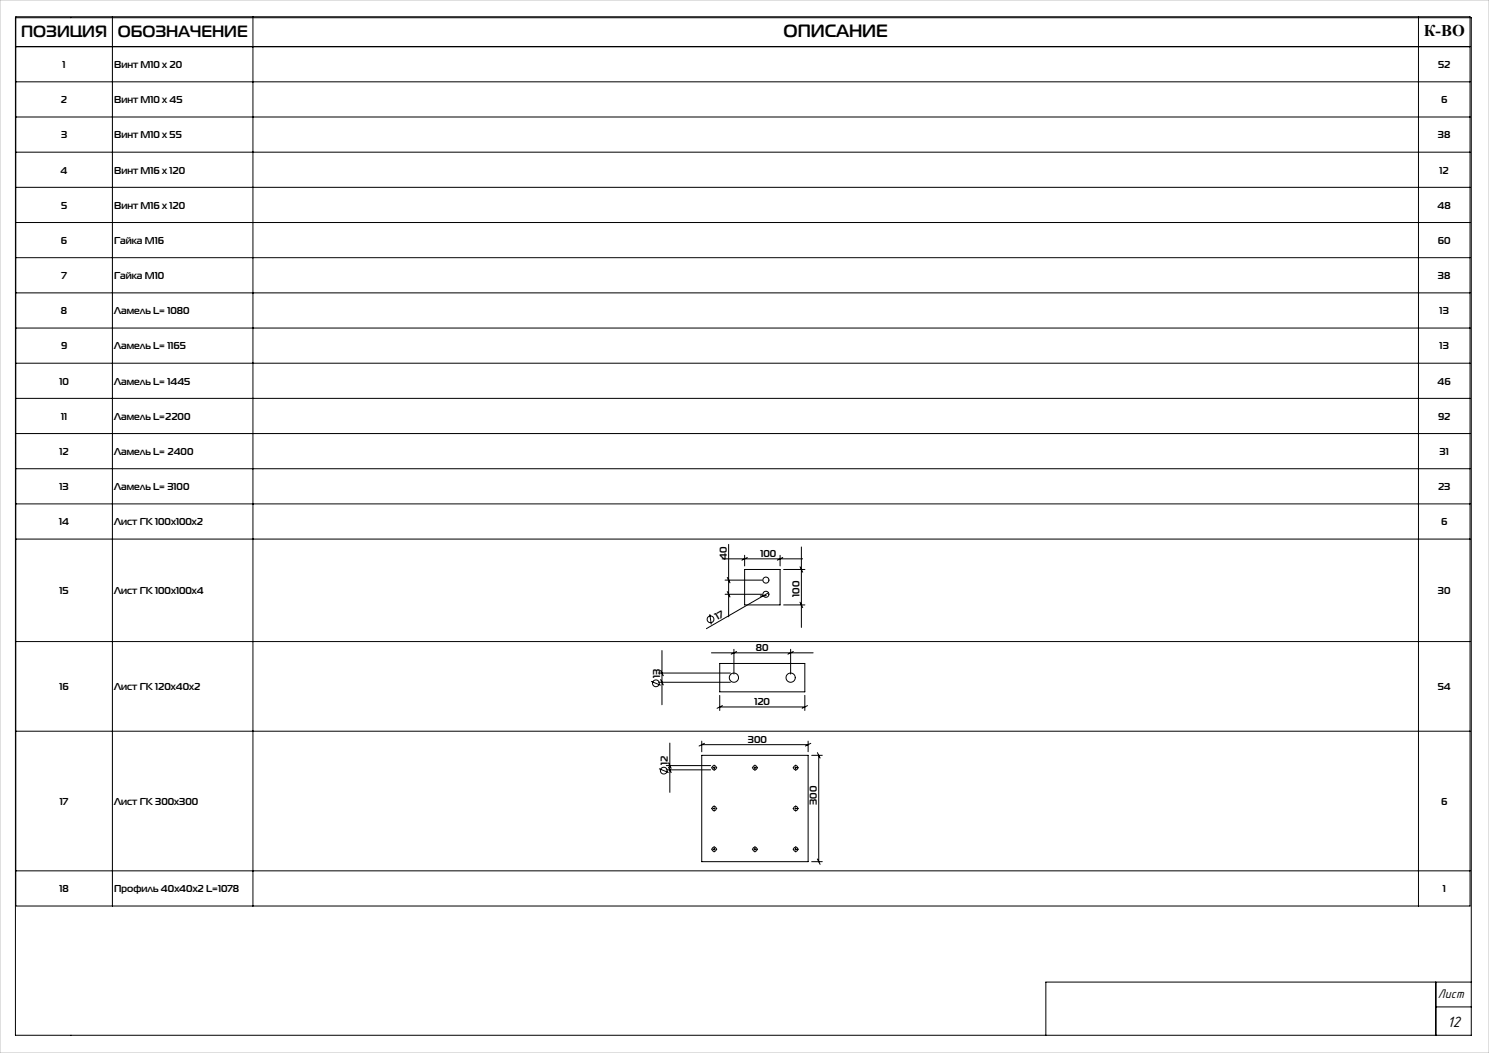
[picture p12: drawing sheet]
<svg xmlns="http://www.w3.org/2000/svg" width="420mm" height="297mm" viewBox="0 0 420 297" stroke-linecap="round" stroke-linejoin="round" font-family="sans-serif">
<g fill="none" stroke="#000" stroke-width=".28">
<path d="M4.4 5h410.6v287h-410.6zM4.5 4.7h410.2v250.8h-410.2zM4.5 13.2h410.2M31.7 4.7v250.8M71.3 4.7v250.8M400.1 4.7v250.8M4.5 23.1h410.2M4.5 33h410.2M4.5 42.9h410.2M4.5 52.8h410.2M4.5 62.8h410.2M4.5 72.7h410.2"/>
<path d="M4.5 82.6h410.2M4.5 92.5h410.2M4.5 102.4h410.2M4.5 112.4h410.2M4.5 122.3h410.2M4.5 132.2h410.2M4.5 142.1h410.2M4.5 152h410.2M203.7 157.6h22.7M205.5 153.5v20.5M210 156.6v3M210.8 157.2l-1.5 .8"/>
<path d="M220 156.6v3M220.8 157.2l-1.5 .8M225.7 159.9l.7 1.5M226 154.3v22.7M200.2 173.2l.4 2.9M204.5 163.6h10.5M204.5 167.6h10.5M205.1 162.9l.8 1.5M205.1 166.9l.8 1.5M210 160.6h10v10h-10zM216.2 168l-1.7 .1M216.8 167.2l-17.5 10.1"/>
<path d="M221 160.6h6M221 170.6h6M225.7 169.9l.7 1.5M4.5 181h410.2M183.7 192.2l2.7 1.1M185.7 189.8h20.3M185.7 192.4h20.3M186.3 189.1l.8 1.5M186.3 191.7l.8 1.5M186.7 183.5v15.3M200.7 184.1h28.7M203 187.1h24v8h-24z"/>
<path d="M203 196.1v4.3M203 199.4h24M203.8 199l-1.5 .8M207 183.1v7M207.8 183.8l-1.5 .7M223 183.1v7M223.8 183.8l-1.5 .7M227 196.1v4.3M227.8 199l-1.5 .8M4.5 206.2h410.2M185.9 216.8l2.7 1.1M187.9 215.9h12.5"/>
<path d="M187.9 217.1h12.5M188.6 215.2l.7 1.5M188.6 216.4l.7 1.5M188.9 209.6v13.9M197.9 209v3M197.9 213h30v30h-30zM197.9 210h30M198.7 209.7l-1.5 .7M201.2 216.5h.5M201.4 216.3v.5M212.7 216.5h.5M212.9 216.3v.5"/>
<path d="M224.2 216.5h.5M224.4 216.3v.5M227.9 209v3M228.7 209.7l-1.5 .7M228.9 213h3M230.6 212.3l.7 1.5M230.9 213v30M201.2 239.5h.5M201.2 228h.5M201.4 227.8v.5M201.4 239.3v.5M212.7 239.5h.5"/>
<path d="M212.9 239.3v.5M224.2 239.5h.5M224.2 228h.5M224.4 227.8v.5M224.4 239.3v.5M4.5 245.6h410.2M228.9 243h3M230.6 242.3l.7 1.5M405 277v15M415 277h-120v15M405 284h10"/>
<circle cx="200.4" cy="174.7" r=".95"/>
<circle cx="216" cy="167.6" r=".85"/>
<circle cx="216" cy="163.6" r=".85"/>
<circle cx="185" cy="192.7" r=".95"/>
<circle cx="207" cy="191.1" r="1.3"/>
<circle cx="223" cy="191.1" r="1.3"/>
<circle cx="187.2" cy="217.4" r=".95"/>
<circle cx="201.4" cy="216.5" r=".6"/>
<circle cx="212.9" cy="216.5" r=".6"/>
<circle cx="224.4" cy="216.5" r=".6"/>
<circle cx="201.4" cy="228" r=".6"/>
<circle cx="201.4" cy="239.5" r=".6"/>
<circle cx="212.9" cy="239.5" r=".6"/>
<circle cx="224.4" cy="239.5" r=".6"/>
<circle cx="224.4" cy="228" r=".6"/>
</g>
<g fill="none" stroke="#000" stroke-width=".28" stroke-dasharray="15.2 1.3 1.3 1.3" stroke-linecap="butt">
<path d="M200.9 216.5h-.3M201.4 216v-.3M201.4 217v.4M201.9 216.5h.4M212.4 216.5h-.3M212.9 216v-.3M212.9 217v.4M213.4 216.5h.4M223.9 216.5h-.3M224.4 216v-.3M224.4 217v.4M224.9 216.5h.4"/>
<path d="M200.9 228h-.3M200.9 239.5h-.3M201.4 227.5v-.3M201.4 228.5v.4M201.4 239v-.3M201.9 228h.4M201.9 239.5h.4M212.4 239.5h-.3M212.9 239v-.3M213.4 239.5h.4M223.9 228h-.3M223.9 239.5h-.3"/>
<path d="M224.4 227.5v-.3M224.4 228.5v.4M224.4 239v-.3M224.9 228h.4M224.9 239.5h.4M201.4 240v.4M212.9 240v.4M224.4 240v.4"/>
</g>
<path d="M0 0h420v297h-420z" fill="none" stroke="#c0c0c0" stroke-width=".28"/>
<text font-size="5" x="221" y="10.4">ОПИСАНИЕ</text>
<g font-size="4.6">
<text x="6" y="10.6">ПОЗИЦИЯ</text>
<text x="33.2" y="10.6">ОБОЗНАЧЕНИЕ</text>
<text x="401.6" y="10.1">К-ВО</text>
</g>
<text font-size="4.4" x="408.3" y="289.8">12</text>
<text font-size="3.7" x="405.6" y="281.4">Лист</text>
<g font-size="2.8">
<text x="17.7" y="19.2">1</text>
<text x="32.2" y="19.2">Винт M10 x 20</text>
<text x="405.6" y="19.2">52</text>
<text x="17.2" y="29.1">2</text>
<text x="32.2" y="29.1">Винт M10 x 45</text>
<text x="406.5" y="29.1">6</text>
<text x="17.2" y="39">3</text>
<text x="32.2" y="39">Винт M10 x 55</text>
<text x="405.6" y="39">38</text>
<text x="17.1" y="49">4</text>
<text x="32.2" y="49">Винт M16 x 120</text>
<text x="406.1" y="49">12</text>
<text x="17.2" y="58.9">5</text>
<text x="32.2" y="58.9">Винт M16 x 120</text>
<text x="405.5" y="58.9">48</text>
<text x="17.2" y="68.8">6</text>
<text x="32.2" y="68.8">Гайка M16</text>
<text x="405.6" y="68.8">60</text>
<text x="17.3" y="78.7">7</text>
<text x="32.2" y="78.7">Гайка М10</text>
<text x="405.6" y="78.7">38</text>
<text x="17.2" y="88.6">8</text>
<text x="32.2" y="88.6">Ламель L= 1080</text>
<text x="406.1" y="88.6">13</text>
<text x="17.2" y="98.6">9</text>
<text x="32.2" y="98.6">Ламель L= 1165</text>
<text x="406.1" y="98.6">13</text>
<text x="16.7" y="108.5">10</text>
<text x="32.2" y="108.5">Ламель L= 1445</text>
<text x="405.5" y="108.5">46</text>
<text x="17.2" y="118.4">11</text>
<text x="32.2" y="118.4">Ламель L=2200</text>
<text x="405.6" y="118.4">92</text>
<text x="16.8" y="128.3">12</text>
<text x="32.2" y="128.3">Ламель L= 2400</text>
<text x="406.1" y="128.3">31</text>
<text x="16.8" y="138.2">13</text>
<text x="32.2" y="138.2">Ламель L= 3100</text>
<text x="405.6" y="138.2">23</text>
<text x="16.7" y="148.2">14</text>
<text x="32.2" y="148.2">Лист ГК 100х100х2</text>
<text x="406.5" y="148.2">6</text>
<text x="205" y="158" transform="rotate(-90 205 158)">40</text>
<text x="214.5" y="157.1">100</text>
<text x="16.8" y="167.6">15</text>
<text x="32.2" y="167.6">Лист ГК 100х100х4</text>
<text x="405.6" y="167.6">30</text>
<text x="225.5" y="168.3" transform="rotate(-90 225.5 168.3)">100</text>
<text x="202.4" y="174.9" transform="rotate(-30 202.4 174.9)">17</text>
<text x="213.2" y="183.6">80</text>
<text x="186.2" y="191.2" transform="rotate(-90 186.2 191.2)">13</text>
<text x="16.8" y="194.7">16</text>
<text x="32.2" y="194.7">Лист ГК 120х40х2</text>
<text x="405.5" y="194.7">54</text>
<text x="212.8" y="198.8">120</text>
<text x="211" y="209.5">300</text>
<text x="188.4" y="215.8" transform="rotate(-90 188.4 215.8)">12</text>
<text x="16.9" y="227">17</text>
<text x="32.2" y="227">Лист ГК 300х300</text>
<text x="230.4" y="227" transform="rotate(-90 230.4 227)">300</text>
<text x="406.5" y="227">6</text>
<text x="16.8" y="251.7">18</text>
<text x="32.2" y="251.7">Профиль 40х40х2 L=1078</text>
<text x="407" y="251.7">1</text>
</g>
</svg>
